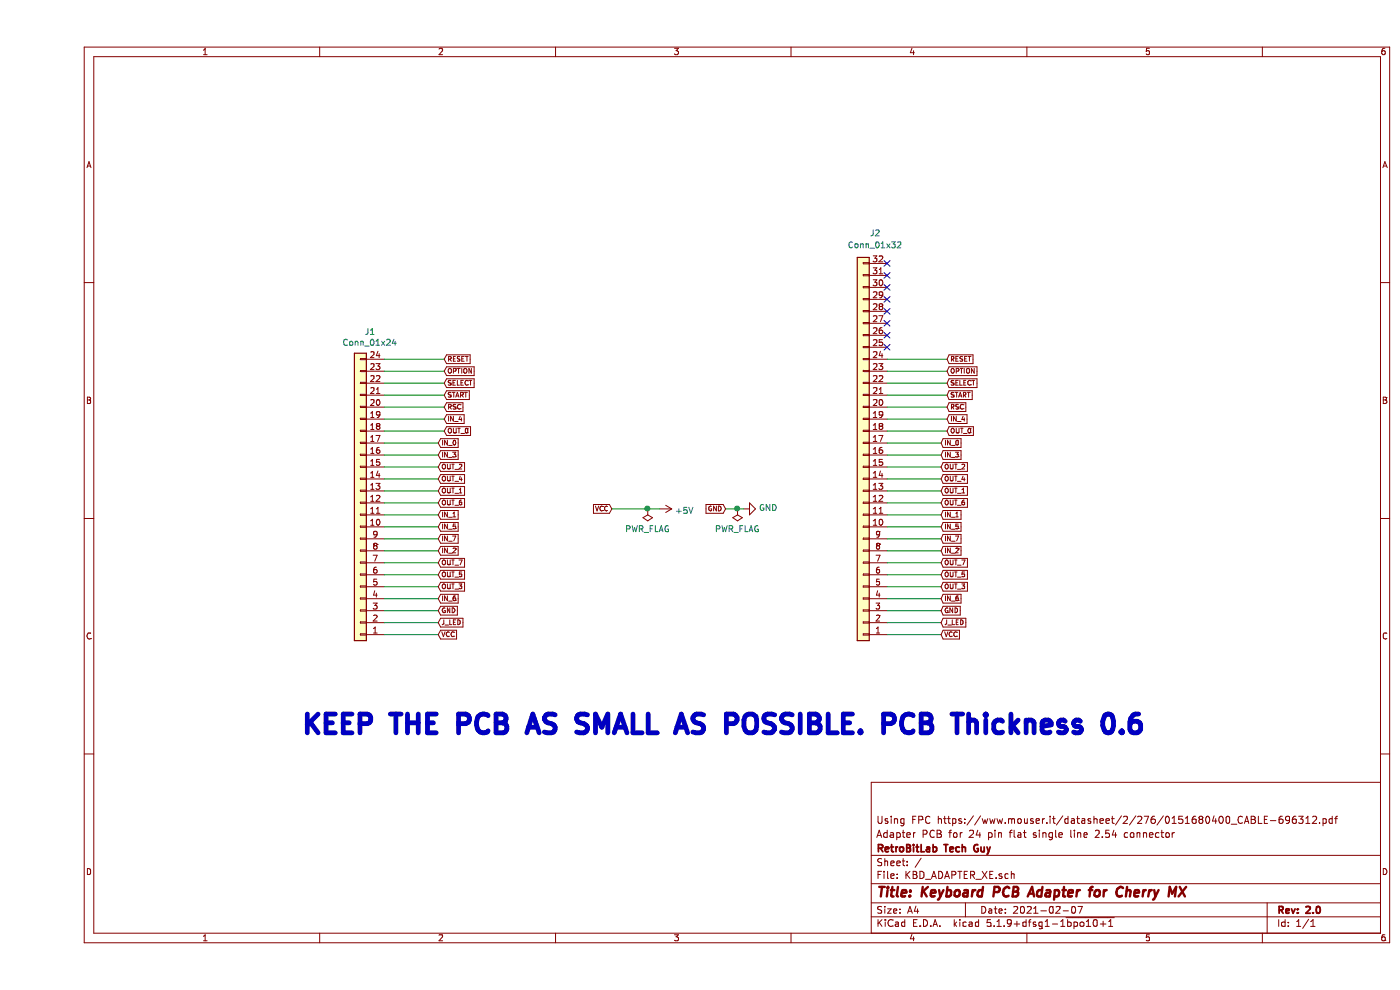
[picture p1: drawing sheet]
EESchema Schematic File Version 4
EELAYER 30 0
EELAYER END
$Descr A4 11693 8268
encoding utf-8
Sheet 1 1
Title "Keyboard PCB Adapter for Cherry MX"
Date "2021-02-07"
Rev "2.0"
Comp "RetroBitLab Tech Guy"
Comment1 "Adapter PCB for 24 pin flat single line 2.54 connector"
Comment2 "Using FPC https://www.mouser.it/datasheet/2/276/0151680400_CABLE-696312.pdf"
Comment3 ""
Comment4 ""
$EndDescr
$Comp
L Connector_Generic:Conn_01x24 J1
U 1 1
P 2700 4200
F 0 "J1" H 2620 2775 50  0000 C CNN
F 1 "Conn_01x24" H 2620 2866 50  0000 C CNN
F 2 "RetroBitLab:ATARI_XE_KEYBOARD_CONN_01x24_2.54mm" H 2700 4200 50  0001 C CNN
F 3 "~" H 2700 4200 50  0001 C CNN
	1    2700 4200
	-1   0    0    1   
$EndComp
$Comp
L power:GND #PWR0101
U 1 1
P 5900 4250
F 0 "#PWR0101" H 5900 4000 50  0001 C CNN
F 1 "GND" V 5905 4122 50  0000 R CNN
F 2 "" H 5900 4250 50  0001 C CNN
F 3 "" H 5900 4250 50  0001 C CNN
	1    5900 4250
	0    -1   -1   0   
$EndComp
$Comp
L power:+5V #PWR0102
U 1 1
P 5200 4250
F 0 "#PWR0102" H 5200 4100 50  0001 C CNN
F 1 "+5V" V 5215 4378 50  0000 L CNN
F 2 "" H 5200 4250 50  0001 C CNN
F 3 "" H 5200 4250 50  0001 C CNN
	1    5200 4250
	0    1    1    0   
$EndComp
$Comp
L power:PWR_FLAG #FLG0101
U 1 1
P 5100 4250
F 0 "#FLG0101" H 5100 4325 50  0001 C CNN
F 1 "PWR_FLAG" H 5100 4423 50  0000 C CNN
F 2 "" H 5100 4250 50  0001 C CNN
F 3 "~" H 5100 4250 50  0001 C CNN
	1    5100 4250
	-1   0    0    1   
$EndComp
Wire Wire Line
	4800 4250 5100 4250
Connection ~ 5100 4250
Wire Wire Line
	5100 4250 5200 4250
Text GLabel 3350 5200 2    39   Input ~ 0
J_LED
Text GLabel 3350 5000 2    39   Input ~ 0
IN_6
Text GLabel 3350 4900 2    39   Input ~ 0
OUT_3
Text GLabel 3350 4800 2    39   Input ~ 0
OUT_5
Text GLabel 3350 4700 2    39   Input ~ 0
OUT_7
Text GLabel 3350 4600 2    39   Input ~ 0
IN_2
Text GLabel 3350 4500 2    39   Input ~ 0
IN_7
Text GLabel 3350 4400 2    39   Input ~ 0
IN_5
Text GLabel 3350 4300 2    39   Input ~ 0
IN_1
Text GLabel 3350 4200 2    39   Input ~ 0
OUT_6
Text GLabel 3350 4100 2    39   Input ~ 0
OUT_1
Text GLabel 3350 4000 2    39   Input ~ 0
OUT_4
Text GLabel 3350 3900 2    39   Input ~ 0
OUT_2
Text GLabel 3350 3800 2    39   Input ~ 0
IN_3
Text GLabel 3350 3700 2    39   Input ~ 0
IN_0
Wire Wire Line
	2900 5000 3350 5000
Wire Wire Line
	2900 4900 3350 4900
Wire Wire Line
	2900 4800 3350 4800
Wire Wire Line
	2900 4700 3350 4700
Wire Wire Line
	2900 4600 3350 4600
Wire Wire Line
	2900 4500 3350 4500
Wire Wire Line
	2900 4400 3350 4400
Wire Wire Line
	2900 4300 3350 4300
Wire Wire Line
	2900 4200 3350 4200
Wire Wire Line
	2900 4100 3350 4100
Wire Wire Line
	2900 4000 3350 4000
Wire Wire Line
	2900 3900 3350 3900
Wire Wire Line
	2900 3800 3350 3800
Wire Wire Line
	2900 3700 3350 3700
Text GLabel 3400 3600 2    39   Input ~ 0
OUT_0
Text GLabel 3400 3500 2    39   Input ~ 0
IN_4
Text GLabel 3400 3400 2    39   Input ~ 0
RSC
Text GLabel 3400 3300 2    39   Input ~ 0
START
Text GLabel 3400 3200 2    39   Input ~ 0
SELECT
Text GLabel 3400 3100 2    39   Input ~ 0
OPTION
Text GLabel 3400 3000 2    39   Input ~ 0
RESET
Wire Wire Line
	2900 3600 3400 3600
Wire Wire Line
	3400 3500 2900 3500
Wire Wire Line
	2900 3400 3400 3400
Wire Wire Line
	2900 3300 3400 3300
Wire Wire Line
	2900 3200 3400 3200
Wire Wire Line
	3400 3100 2900 3100
Wire Wire Line
	3400 3000 2900 3000
Wire Wire Line
	2900 5200 3350 5200
Text GLabel 3350 5100 2    39   Input ~ 0
GND
Wire Wire Line
	2900 5100 3350 5100
Text GLabel 3350 5300 2    39   Input ~ 0
VCC
Wire Wire Line
	2900 5300 3350 5300
Text GLabel 5750 4250 0    39   Input ~ 0
GND
Text GLabel 4800 4250 0    39   Input ~ 0
VCC
Wire Wire Line
	5750 4250 5850 4250
$Comp
L power:PWR_FLAG #FLG0102
U 1 1
P 5850 4250
F 0 "#FLG0102" H 5850 4325 50  0001 C CNN
F 1 "PWR_FLAG" H 5850 4423 50  0000 C CNN
F 2 "" H 5850 4250 50  0001 C CNN
F 3 "~" H 5850 4250 50  0001 C CNN
	1    5850 4250
	-1   0    0    1   
$EndComp
Connection ~ 5850 4250
Wire Wire Line
	5850 4250 5900 4250
Text Notes 2200 6150 0    157  ~ 31
KEEP THE PCB AS SMALL AS POSSIBLE. PCB Thickness 0.6
Text GLabel 7550 5200 2    39   Input ~ 0
J_LED
Text GLabel 7550 5000 2    39   Input ~ 0
IN_6
Text GLabel 7550 4900 2    39   Input ~ 0
OUT_3
Text GLabel 7550 4800 2    39   Input ~ 0
OUT_5
Text GLabel 7550 4700 2    39   Input ~ 0
OUT_7
Text GLabel 7550 4600 2    39   Input ~ 0
IN_2
Text GLabel 7550 4500 2    39   Input ~ 0
IN_7
Text GLabel 7550 4400 2    39   Input ~ 0
IN_5
Text GLabel 7550 4300 2    39   Input ~ 0
IN_1
Text GLabel 7550 4200 2    39   Input ~ 0
OUT_6
Text GLabel 7550 4100 2    39   Input ~ 0
OUT_1
Text GLabel 7550 4000 2    39   Input ~ 0
OUT_4
Text GLabel 7550 3900 2    39   Input ~ 0
OUT_2
Text GLabel 7550 3800 2    39   Input ~ 0
IN_3
Text GLabel 7550 3700 2    39   Input ~ 0
IN_0
Wire Wire Line
	7100 5000 7550 5000
Wire Wire Line
	7100 4900 7550 4900
Wire Wire Line
	7100 4800 7550 4800
Wire Wire Line
	7100 4700 7550 4700
Wire Wire Line
	7100 4600 7550 4600
Wire Wire Line
	7100 4500 7550 4500
Wire Wire Line
	7100 4400 7550 4400
Wire Wire Line
	7100 4300 7550 4300
Wire Wire Line
	7100 4200 7550 4200
Wire Wire Line
	7100 4100 7550 4100
Wire Wire Line
	7100 4000 7550 4000
Wire Wire Line
	7100 3900 7550 3900
Wire Wire Line
	7100 3800 7550 3800
Wire Wire Line
	7100 3700 7550 3700
Text GLabel 7600 3600 2    39   Input ~ 0
OUT_0
Text GLabel 7600 3500 2    39   Input ~ 0
IN_4
Text GLabel 7600 3400 2    39   Input ~ 0
RSC
Text GLabel 7600 3300 2    39   Input ~ 0
START
Text GLabel 7600 3200 2    39   Input ~ 0
SELECT
Text GLabel 7600 3100 2    39   Input ~ 0
OPTION
Text GLabel 7600 3000 2    39   Input ~ 0
RESET
Wire Wire Line
	7100 3600 7600 3600
Wire Wire Line
	7600 3500 7100 3500
Wire Wire Line
	7100 3400 7600 3400
Wire Wire Line
	7100 3300 7600 3300
Wire Wire Line
	7100 3200 7600 3200
Wire Wire Line
	7600 3100 7100 3100
Wire Wire Line
	7600 3000 7100 3000
Wire Wire Line
	7100 5200 7550 5200
Text GLabel 7550 5100 2    39   Input ~ 0
GND
Wire Wire Line
	7100 5100 7550 5100
Text GLabel 7550 5300 2    39   Input ~ 0
VCC
Wire Wire Line
	7100 5300 7550 5300
$Comp
L Connector_Generic:Conn_01x32 J2
U 1 1
P 6900 3800
F 0 "J2" H 6800 1950 50  0000 C CNN
F 1 "Conn_01x32" H 6800 2050 50  0000 C CNN
F 2 "RetroBitLab:FFC-1.25mm-RA-5204403245" H 6900 3800 50  0001 C CNN
F 3 "~" H 6900 3800 50  0001 C CNN
	1    6900 3800
	-1   0    0    1   
$EndComp
NoConn ~ 7100 2900
NoConn ~ 7100 2800
NoConn ~ 7100 2700
NoConn ~ 7100 2600
NoConn ~ 7100 2500
NoConn ~ 7100 2400
NoConn ~ 7100 2300
NoConn ~ 7100 2200
$EndSCHEMATC
